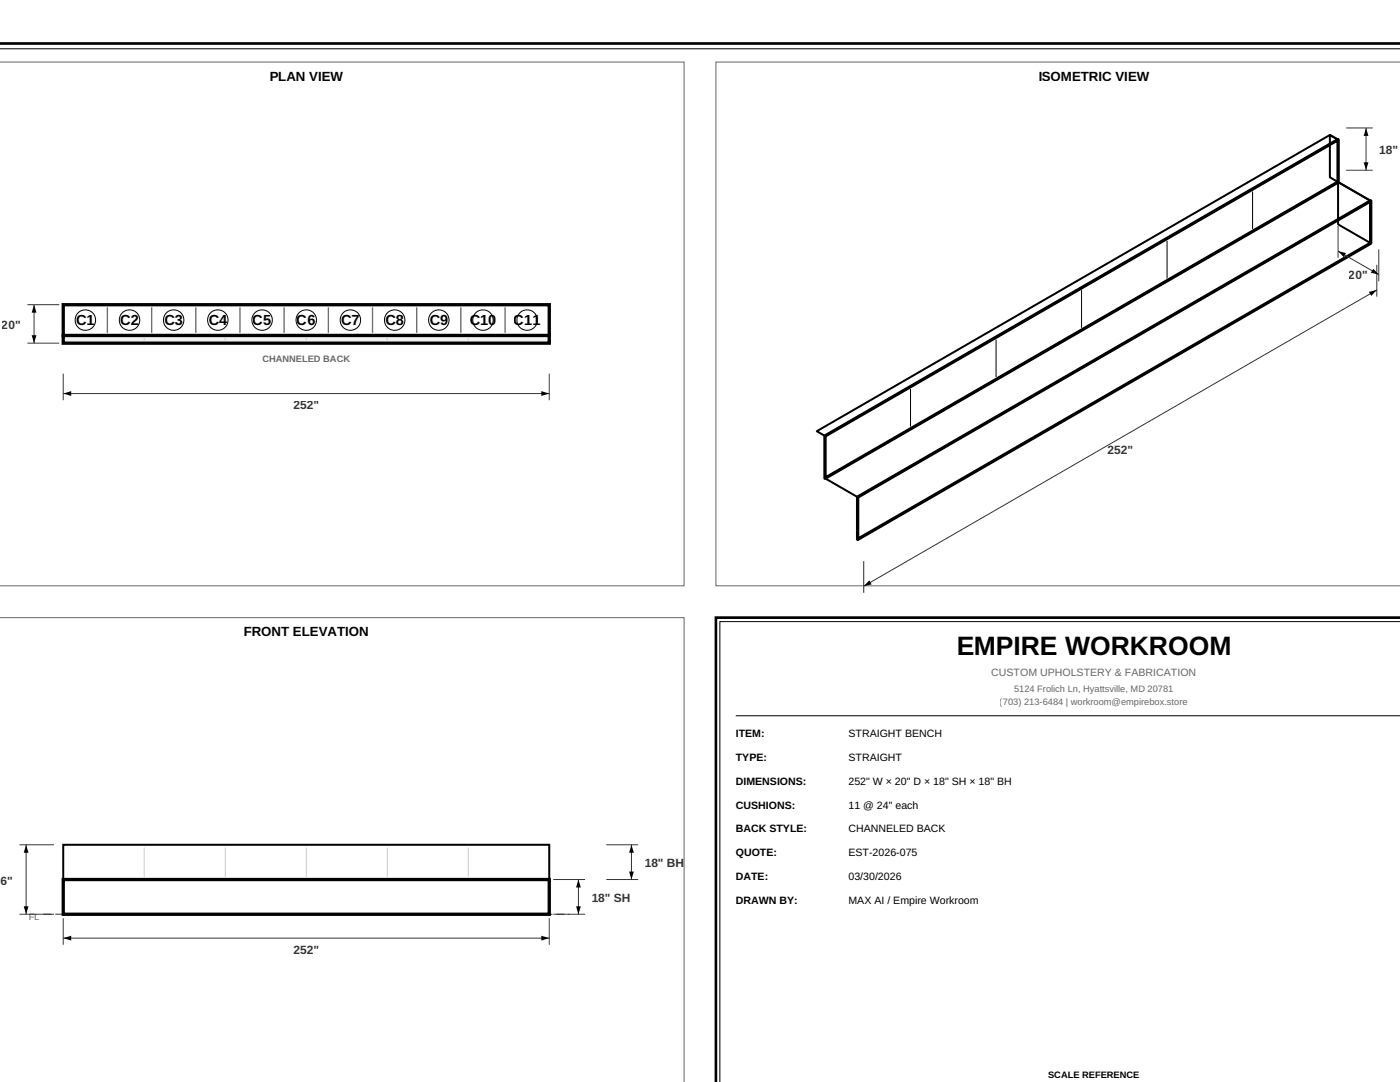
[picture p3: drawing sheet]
<svg xmlns="http://www.w3.org/2000/svg" width="279mm" height="216mm" viewBox="0 0 279 216" stroke-linecap="round" stroke-linejoin="round" font-family="sans-serif">
<path d="M-.1 8.7h279.5" fill="none" stroke="#000" stroke-width=".53"/>
<path d="M-.1 9.7h279.5" fill="none" stroke="#000" stroke-width=".2"/>
<path d="M-.1 12.4h136.6v104.5h-136.6" fill="none" stroke="#666" stroke-width=".2"/>
<path d="M12.6 60.8h97v6.2h-97z" fill="none" stroke="#000" stroke-width=".66" stroke-linecap="butt"/>
<path d="M12.6 66.9h97v1.6h-97z" fill="#f0f0f0" stroke="#000" stroke-width=".66" stroke-linecap="butt"/>
<path d="M28.8 67.5v.4zM45 67.5v.4zM61.1 67.5v.4zM77.3 67.5v.4zM93.5 67.5v.4z" fill="#000" stroke="#ccc" stroke-width=".2"/>
<path d="M21.4 61.3v5.1zM30.3 61.3v5.1zM39.1 61.3v5.1zM47.9 61.3v5.1zM56.7 61.3v5.1zM65.5 61.3v5.1zM74.3 61.3v5.1zM83.2 61.3v5.1zM92 61.3v5.1zM100.8 61.3v5.1z" fill="#000" stroke="#666" stroke-width=".26"/>
<g fill="#fff" stroke="#000" stroke-width=".2">
<circle cx="17" cy="63.9" r="2.04"/>
<circle cx="25.8" cy="63.9" r="2.04"/>
<circle cx="34.7" cy="63.9" r="2.04"/>
<circle cx="43.5" cy="63.9" r="2.04"/>
<circle cx="52.3" cy="63.9" r="2.04"/>
<circle cx="61.1" cy="63.9" r="2.04"/>
<circle cx="69.9" cy="63.9" r="2.04"/>
<circle cx="78.8" cy="63.9" r="2.04"/>
<circle cx="87.6" cy="63.9" r="2.04"/>
<circle cx="96.4" cy="63.9" r="2.04"/>
<circle cx="105.2" cy="63.9" r="2.04"/>
</g>
<g fill="#000" stroke="#333" stroke-width=".2">
<path d="M268.7 34h5.2zM268.7 25.5h5.2zM272.6 25.5v8.5zM267 45.1v6.3zM274.8 52.8v6.4zM275.2 49.8v6.3zM267 50.1l8.2 4.7zM6.8 60.8v7.7zM5.5 60.8h6.3zM5.5 68.5h6.3zM12.6 74.6v5.3zM12.6 78.5h97z"/>
<path d="M109.6 74.6v5.3zM172.4 111.9v6.4zM172.4 117l102.4-59.1zM3.9 168.6h6.9zM110.4 175.5h6.4zM121 175.5h6.3zM121 168.6h6.3zM126 168.6v6.9zM5.2 168.6v13.8zM3.9 182.4h6.9zM12.6 183.2v5.3zM12.6 187.2h97z"/>
<path d="M109.6 183.2v5.3zM110.4 182.4h6.4zM115.4 175.5v6.9z"/>
</g>
<g fill="#000">
<path d="M272.6 25.5l.5 1.6h-.9zM272.2 32.4h.9l-.5 1.6zM267 50.1l1.7 .4-.5 .8zM273.2 58.2l1.6-.3-1.2 1.2zM274 53.6l1.2 1.2-1.6-.4zM6.8 60.8l.5 1.6h-1zM6.3 66.9h1l-.5 1.6zM12.6 78.5l1.6-.4v.9zM108 78.1l1.6 .4-1.6 .5zM173.5 115.8l.5 .8-1.6 .4zM5.2 168.6l.5 1.6h-1zM115.4 175.5l.5 1.6h-.9z"/>
<path d="M126 168.6l.5 1.6h-1zM125.5 173.9h1l-.5 1.6zM4.7 180.8h1l-.5 1.6zM12.6 187.2l1.6-.5v1zM108 186.7l1.6 .5-1.6 .5zM115 180.8h.9l-.5 1.6z"/>
</g>
<path d="M142.9 12.4v104.5h136.5M142.9 12.4h.1M142.9 12.4h136.5M-.1 123.2h136.6v92.7" fill="none" stroke="#666" stroke-width=".2"/>
<path d="M164.7 87l102.3-59.1v8.4l-102.3 59.1zM171.2 99.2l102.4-59.1v8.4l-102.4 59.1zM12.6 175.5h97v6.9h-97z" fill="none" stroke="#000" stroke-width=".66" stroke-linecap="butt"/>
<path d="M265.4 26.9l1.6 1v8.4l-1.6-.9zM267 36.3l6.6 3.8v8.4l-6.6-3.7zM163 86l102.4-59.1 1.6 1-102.3 59.1zM164.7 95.4l102.3-59.1 6.6 3.8-102.4 59.1zM12.6 168.6h97v6.9h-97z" fill="none" stroke="#000" stroke-width=".4"/>
<path d="M164.7 95.4l102.3-59.1z" fill="#000" stroke="#000" stroke-width=".26"/>
<path d="M232.9 48v7.6zM250 38.2v7.5zM198.8 67.8v7.4zM215.8 57.9v7.5zM181.7 77.6v7.5zM146.8 142.8h132.6z" fill="#000" stroke="#000" stroke-width=".2"/>
<path d="M8.7 182.4h104.9z" fill="#000" stroke="#666" stroke-width=".26" stroke-dasharray="1.6 .8" stroke-linecap="butt"/>
<path d="M28.8 169.1v5.9zM45 169.1v5.9zM61.1 169.1v5.9zM77.3 169.1v5.9zM93.5 169.1v5.9z" fill="#000" stroke="#ccc" stroke-width=".2"/>
<path d="M12.6 175.5h97z" fill="#000" stroke="#000" stroke-width=".4"/>
<path d="M279.4 123.2h-136.5v92.7" fill="none" stroke="#000" stroke-width=".53"/>
<path d="M279.4 124h-135.7v91.9" fill="none" stroke="#000" stroke-width=".2"/>
<text font-size="5.3" x="190.8" y="130.7">EMPIRE WORKROOM</text>
<g font-size="2.9">
<text x="15.2" y="64.9">C1</text>
<text x="24" y="64.9">C2</text>
<text x="32.8" y="64.9">C3</text>
<text x="41.6" y="64.9">C4</text>
<text x="50.4" y="64.9">C5</text>
<text x="59.3" y="64.9">C6</text>
<text x="68.1" y="64.9">C7</text>
<text x="76.9" y="64.9">C8</text>
<text x="85.7" y="64.9">C9</text>
<text x="93.7" y="64.9">C10</text>
<text x="102.5" y="64.9">C11</text>
</g>
<g font-size="2.6">
<text x="53.8" y="16.1">PLAN VIEW</text>
<text x="207.2" y="16.1">ISOMETRIC VIEW</text>
<text x="48.6" y="126.9">FRONT ELEVATION</text>
</g>
<g font-size="2.4" fill="#333">
<text x="275.3" y="30.8">18&quot;</text>
<text x="269.2" y="55.6">20&quot;</text>
<text x=".4" y="65.7">20&quot;</text>
<text x="58.6" y="81.7">252&quot;</text>
<text x="221" y="90.6">252&quot;</text>
<text x="128.7" y="173.1">18&quot; BH</text>
<text x=".1" y="176.6">6&quot;</text>
<text x="118.1" y="180">18&quot; SH</text>
<text x="58.6" y="190.4">252&quot;</text>
</g>
<text font-size="2.1" fill="#666" x="197.8" y="134.9">CUSTOM UPHOLSTERY &amp; FABRICATION</text>
<g font-size="2.1">
<text x="146.8" y="147.1">ITEM:</text>
<text x="169.3" y="147.1">STRAIGHT BENCH</text>
<text x="146.8" y="151.8">TYPE:</text>
<text x="169.3" y="151.8">STRAIGHT</text>
<text x="146.8" y="156.6">DIMENSIONS:</text>
<text x="146.8" y="161.3">CUSHIONS:</text>
<text x="169.3" y="156.6">252&quot; W × 20&quot; D × 18&quot; SH × 18&quot; BH</text>
<text x="169.3" y="161.3">11 @ 24&quot; each</text>
<text x="146.8" y="166.1">BACK STYLE:</text>
<text x="169.3" y="166.1">CHANNELED BACK</text>
<text x="146.8" y="170.9">QUOTE:</text>
<text x="169.3" y="170.9">EST-2026-075</text>
<text x="146.8" y="175.6">DATE:</text>
<text x="169.3" y="175.6">03/30/2026</text>
<text x="146.8" y="180.4">DRAWN BY:</text>
<text x="169.3" y="180.4">MAX AI / Empire Workroom</text>
</g>
<g font-size="1.9" fill="#666">
<text x="52.4" y="72.2">CHANNELED BACK</text>
<text x="199.5" y="140.7">(703) 213-6484 | workroom@empirebox.store</text>
<text x="202.4" y="138.1">5124 Frolich Ln, Hyattsville, MD 20781</text>
<text x="5.7" y="183.5">FL</text>
</g>
<text font-size="1.9" x="209.2" y="215.1">SCALE REFERENCE</text>
</svg>
